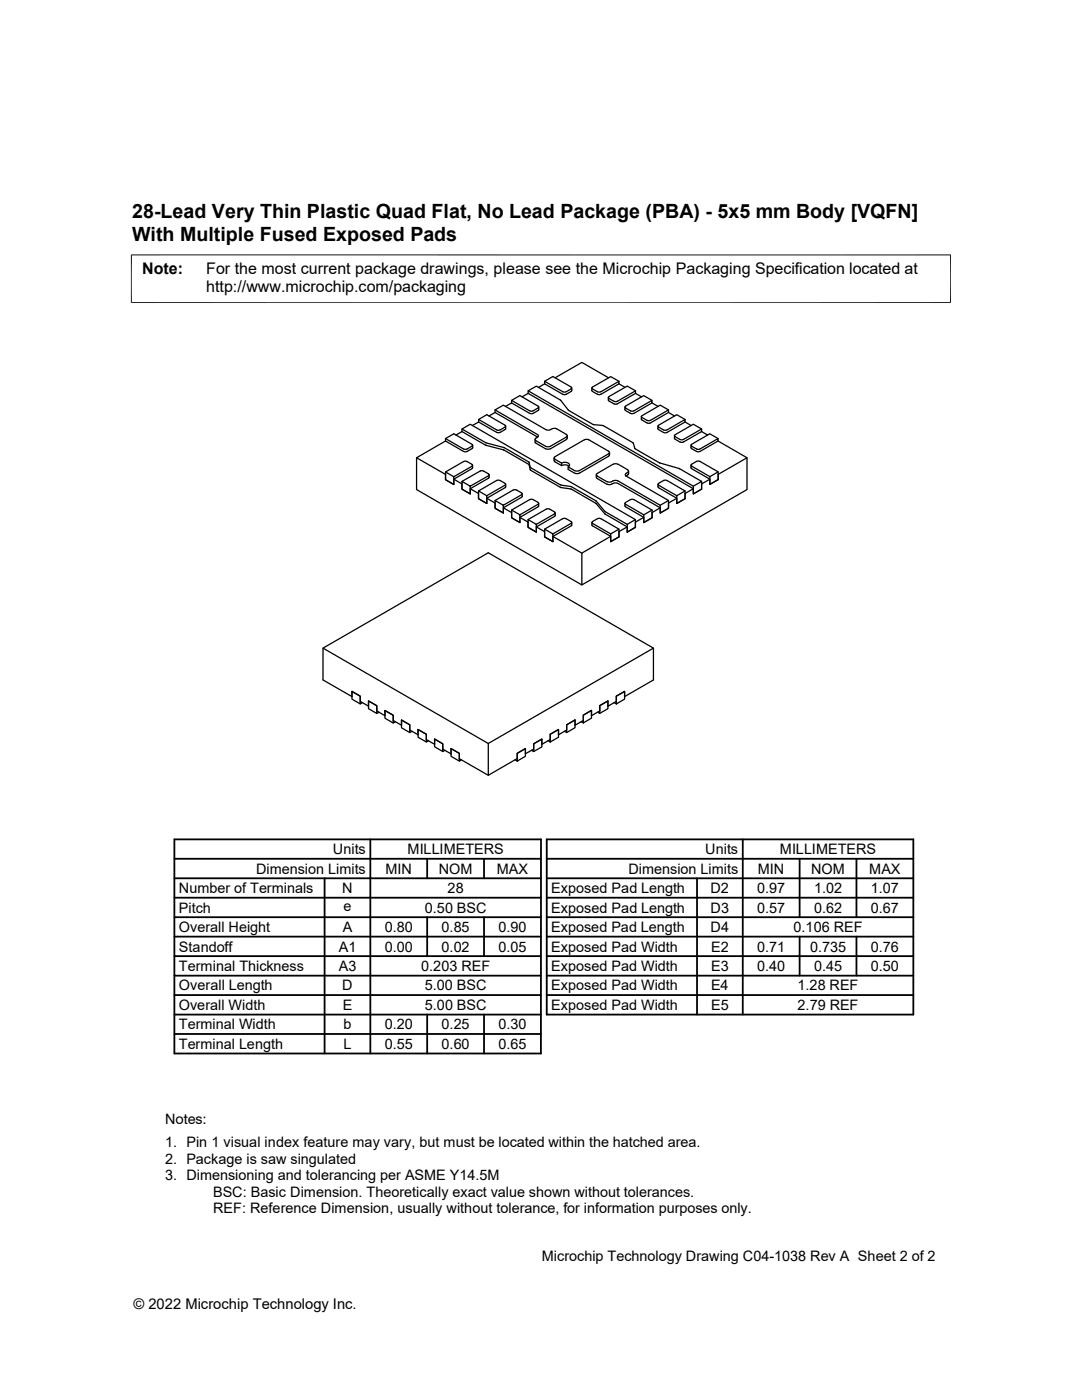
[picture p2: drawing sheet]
<svg xmlns="http://www.w3.org/2000/svg" width="216mm" height="279mm" viewBox="0 0 216 279" stroke-linecap="round" stroke-linejoin="round" font-family="sans-serif">
<g fill="none" stroke="#000" stroke-width=".25">
<path d="M102.1 79.9l3.6 2.1M105.4 78.5l32.9 19v1.1l1.7-1v-1l1.6-1M105.4 78.5v-.5l1.6-.9 4.9 2.8 1.6 2 4.8 2.8 2.1 .2 5.9 3.5 .4 1.2M105.4 78l32.9 19M105.4 78.5l-1.2 .7M108.7 76.6l3.6 2.1M108.7 76.6v-.5l1.6-1 3.7 2.1M108.7 76.1l3.8 2.2 .5-.1 1-.6 .1-.2-.1-.1M108.7 76.6l-1.3 .7M110.8 75.4l5.3-3.1 5.3 3.1M112.3 78.7h.7M114.1 77.4l-.1 .6-1 .7"/>
<path d="M118.1 77.4v.6l1.1 .7M119.2 78.7h.7M121.4 79.3v.6l1.1 .7M123.5 76.6v-.5l-3.8 2.2-.5-.1-1-.6v-.3M123.5 76.1l-1.6-.9-3.7 2M123.5 76.6l-3.6 2.1M123.5 76.6l1.2 .7M126.8 78.5l-3.6 2.1M126.8 78.5v-.5l-3.6 2.1M126.8 78l-1.6-1-3.7 2.2v.3l1 .6M126.8 78.5l1.2 .7M130.1 79.9l-1.7-.9-3.6 2.1v.3l1 .6"/>
<path d="M83.1 91.4l5.8 3.3v1l1.7 1v-1.1l3.6-2.1 .1-.6M88.9 87.5l3.6 2.1M88.9 88v-.5l1.7-.9 3.6 2.1M88.9 88l3.8 2.2 .5-.1 1-.6M88.9 88l-5.8 3.4v6.3l33 19M92.2 85.6l4.8 2.8 3.5 .9M92.2 86.1l4.8 2.8M92.2 86.1v-.5l1.6-.9 33 19v1.5l-1.6 1M92.2 86.1l-1.2 .7M92.5 92.1h.7M92.5 92.1l-3.6 2.1M92.5 89.6h.7"/>
<path d="M93.2 92.1l1 .6 .1 .2-3.7 2.2v1.6l-1.7-1v-1.5l1.7 .9M94.2 88.7l.1 .3-1.1 .6M94.3 88.9v.5l-.1 .1M95.5 84.2v-.5l1.6-.9 3.7 2.1 .1 .1-.1 .2M95.5 83.7l3.8 2.2 .5-.1 1-.6M95.5 84.2l3.8 2.2 .5-.1 1-.6 .1-.7M95.5 84.2l-1.2 .7M95.8 94h.7M95.8 94l-3.6 2.1M96.5 94l1 .6 .1 .2-3.8 2.2v1.6l-1.6-1v-1.5l1.6 .9M97 88.9l3.5 .9M97.6 94.8l-.1 .6-3.7 2.1v1.1l-1.6-1v-1l-1.6-1"/>
<path d="M98.8 82.3l8.5 4.9M98.8 82.3v-.5l1.6-.9 8.7 4.9h.6l.5-.2M98.8 81.8l8.6 5v.2l-.1 .2M98.8 82.3l-1.2 .7M99.1 95.9h.7M99.1 95.9l-3.6 2.1M99.8 95.9l1 .6 .1 .2-3.8 2.2v1.6l-1.6-1v-1.5l1.6 .9M100.5 89.3l5 2.9 .3 1.1 6.2 3.5M100.5 89.8l5 2.9 .3 1.1 6 3.5 2.1 .3M100.9 96.6l-.1 .7-3.7 2.1v1.1l-1.6-1v-1l-1.7-1M102.1 80.4v-.5l1.6-.9 3.7 2M102.1 80.4l3.6 2.1h.7"/>
<path d="M102.1 80.4l-1.2 .7M102.4 97.8l-3.6 2.1M102.4 97.8h.7M103.1 97.8l1 .6 .1 .2-3.8 2.2v1.6l-1.6-1v-1.5l1.6 .9M104.1 99.3l-3.7 2v1.1l-1.6-1v-1l-1.7-1M104.2 98.6v.5l-.1 .1M105.7 82h.7M106.4 99.7l1 .6v.3M106.4 99.7h-.7l-3.6 2.1M106.8 87.7v.6l2.1 1.3M107.3 87.2l-.3 .2M107.3 87.2h.1"/>
<path d="M107.4 81.4l-1 .6M107.4 81.9l-1 .6M107.4 81.1l.1 .1-.1 .2M107.5 81.2v.6l-.1 .1M108.9 89.6l.4 .1 .5-.1M110.2 85.6l.4-.1 .5 .1M110.6 91.4v.5M110.6 91.9l.2 .3M110.7 91.7l1.4 .7v.5M110.7 92.2l1.4 .7M111.1 85.6l2 1.2 .1 .2-.2 .2M112 96.8l2 .3"/>
<path d="M112.1 92.4a1.07 1.07 0 0 1 1.5 .5l-.2 .3M112.1 92.9a1.38 1.38 0 0 1 1.4 .1M113 87.7l-3.2 1.9M113 87.2l-3.2 1.9-.5 .1-.4-.1-1.9-1.2-.2-.2 .2-.3M113.2 87v.5l-.2 .2M113.9 97.6h.1M114 97.6l4.9 2.9 1.8 2.1 4.5 2.6v1M114 97.1l4.9 2.8M116.6 87.8l-5.9 3.4-.1 .2 .2 .3M116.6 87.8l.5-.1 .4 .1 4 2.3 .1 .2-.2 .3M118.9 99.9l1.8 2.2 4.5 2.5v1.6M119 94.7v.5l.2 .3 1.9 1.1h.9"/>
<path d="M119.2 95l2.1 1.2 .7-.1M121.6 90.3v.5l-.2 .3-6 3.4-.7-.1-1.3-.7v-.5l1.4 .8h.6l6-3.4M122 96.6l.5-.2h.6l8.6 4.9v1.1l1.7-1v-1l1.6-1M122.3 95.9l-.3 .2M122.4 96l.4-.1 .5 .1M122.5 80.1h.7M122.5 80.6h.7M123.3 92.6h-.8l-3.3 1.9-.2 .2 .2 .3M123.3 92.6l1.9 1.1M124.7 81.2v.6l.1 .1M124.9 95l8.5 4.9v1.5l-1.7 1v-1.6l-8.4-4.9M124.9 94.5l-.1 .2 .1 .3"/>
<path d="M125.2 93.8l.2 .2-.2 .3M125.2 94.8l-.3 .2M125.2 94.3l-.3 .2M125.4 94v.5l-.2 .3M125.8 82h.7M126.5 99.7l3.6 2.1v1.5l-1.6 1M126.5 99.7l-.5-.1-1.2 .7M126.7 89.6l4.9 2.8 4 1.1 4.4 2.6v1.5l-1.7 1v-1.6l1.7-.9M128 83.1v.6l.1 .1M130.1 80.4l-3.8 2.2-.5-.1-1-.6M130.1 80.4v-.5l-3.6 2.1M130.1 80.4l1.2 .7"/>
<path d="M131.3 85v.6l.1 .1M131.3 96.6l.1 .7 3.6 2.1v1.1l1.7-1v-1l1.6-1M131.4 84.9l-.1 .1 .1 .2M132.4 95.9h.7M132.4 95.9l-1 .6-.1 .2 3.7 2.2v1.6l1.7-1v-1.5l-3.6-2.1M133.4 82.3v-.5l-3.8 2.2-.5-.1-1-.6M133.4 81.8l-1.7-.9-3.7 2.1 .1 .3M133.4 82.3l-3.8 2.2-.5-.1-1-.6M133.4 99.9l-1.7 .9M133.4 82.3l1.2 .7M134.6 87v.6l1.1 .6M134.7 86.8l-.1 .2 .1 .1"/>
<path d="M134.7 87.1l1.2 .7 .5-.1M135.7 88.2h.7M136.7 84.2l-3.8 2.2-.5-.1-1-.6M136.7 84.2v-.5l-3.8 2.2-.5-.1-1-.6M136.7 83.7l-1.7-.9-3.6 2.1M136.7 98l-1.7 .9M136.7 84.2l1.2 .7M137.9 92.8l.1 .7 3.6 2.1v1.1l1.7-1v-1l5.8-3.3v6.3l-33 19v-6.3l5.8-3.4M137.9 88.9v.5l.1 .1M138 92.6l1-.5 .5-.1 3.8 2.2v1.5l-1.7 1v-1.6l-3.6-2.1M138 92.7l-.1 .1 .1 .2M138 88.7l-.1 .3 1.1 .6"/>
<path d="M139 89.6h.7M140 86.1v-.5l-3.6 2.1M140 85.6l-1.7-.9-3.6 2.1M140 86.1l-3.6 2.1M140 86.1l1.2 .7M143.3 88l-3.9 2.2-.4-.1-1-.6M143.3 88v-.5l-3.6 2.1M143.3 87.5l-1.7-.9-3.6 2.1M143.3 88l5.8 3.4M143.3 94.2l-1.7 .9M107.4 100.6l-3.7 2.1v1.6l-1.6-1v-1.5l1.6 .9M107.4 101.2l-3.7 2.1v1l-1.6-1v-1l-1.7-1"/>
<path d="M107.5 100.5v.5l-.1 .1M110.3 107.1l5.8 3.3M110.7 102.2l-1-.6-.5-.1-3.8 2.2M110.7 102.2l.1 .2-.1 .1M110.7 102.6l-3.7 2v1.6l-1.6-1v-1.5l1.6 .9M110.8 102.4l-.1 .6-3.7 2.2v1l-1.6-1v-1l-1.7-.9M112.9 103.5l1 .6M113 103.5h-.7l-3.6 2.1M113.9 104.5l-3.6 2.1v1.5l-1.6-1v-1.5l1.6 1M113.9 105l-3.6 2.1v1l-1.6-1v-1l-1.7-.9M114 104.1l.1 .2-.1 .1M114.1 104.3v.5l-.1 .1"/>
<path d="M118.1 104.3l.1 .6 3.7 2.1v1.1l1.6-1v-1l1.7-.9M118.2 104.1l1-.6 .5-.1 3.8 2.2v1.5l-1.6 1v-1.5l-3.7-2.1-.1-.2 .1-.2M123.5 105.6l-1.6 1M124.7 100.5v.5l.1 .1M124.8 100.3l-.1 .2 .1 .1M124.8 101.2l3.7 2.1v1M124.8 100.6l3.7 2.1v1.6M126.8 103.7l-1.6 .9M128.5 103.3l-1.7 .9v1l-1.6 1M130.1 101.8l-1.6 .9M131.7 101.3l-1.6 1v1l-1.6 1M64.5 129.3l32.9 19.1"/>
<path d="M70.2 138l1.7 .9v1.6l-1.7-1zM73.5 139.9l1.7 .9v1.6l-1.7-1zM130.4 129.3v6.4l-5.8 3.3v-1l-1.6 .9v1.1l-1.7 .9v-1l-1.6 .9v1.1l-1.7 .9v-1l-1.6 .9v1.1l-1.7 .9v-1l-1.6 1v1l-1.7 .9v-1l-1.6 .9v1.1l-1.7 .9v-1l-1.6 .9v1.1l-1.7 .9v-1l-1.6 .9v1.1l-5.8 3.3v-6.3M72.3 140.2l-.4 .3M75.6 142.1l-.4 .3M76.8 141.8l1.7 .9v1.6l-1.7-1zM78.9 144l-.4 .3M80.1 143.7l1.7 1v1.5l-1.7-1zM82.2 145.9l-.4 .3M83.4 145.6l1.7 .9v1.6l-1.7-1zM85.5 147.8l-.4 .3M86.7 147.5l1.6 .9v1.6l-1.6-1z"/>
<path d="M88.8 149.8l-.5 .2M90 149.4l1.7 .9v1.6l-1.7-1zM92.1 151.6l-.4 .3M97.4 148.4l33-19.1-33-19-32.9 19v6.4l5.7 3.3v-1l1.7 .9v1.1l1.6 .9v-1l1.7 .9v1.1l1.6 .9v-1l1.7 .9v1.1l1.6 .9v-1l1.7 1v1l1.6 .9v-1l1.7 .9v1.1l1.6 .9v-1l1.6 .9v1.1l1.7 1v-1.1l1.7 .9v1.1l5.7 3.3M102.8 151.6l.4 .3v-1.6l1.6-.9v1.5l-1.6 1M106 149.8l.5 .2v-1.6l1.6-.9v1.6l-1.6 .9M109.4 147.8l.4 .3v-1.6l1.6-.9v1.5l-1.6 1M112.6 145.9l.5 .3v-1.5l1.6-1v1.5l-1.6 1M116 144l.4 .3v-1.6l1.6-.9v1.5l-1.6 1M119.3 142.1l.4 .3v-1.6l1.6-.9v1.5l-1.6 1M122.6 140.2l.4 .3v-1.6l1.6-.9v1.5l-1.6 1"/>
</g>
<path d="M26.1 50.9h163.7M26.2 50.8v9.7M189.7 50.8v9.7M26.1 60.4h163.7" fill="none" stroke="#000" stroke-width=".2"/>
<g fill="none" stroke="#000" stroke-width=".36">
<path d="M34.8 179.2h73.1M34.8 175.3h73.1M34.8 171.4h73.1M34.8 167.5h73.1v42.7h-73.1zM64.8 175.3v34.9M73.9 167.5v42.7M85.2 171.4v3.9M96.6 171.4v3.9M109.1 179.2h73.1M109.1 175.3h73.1M109.1 171.4h73.1M109.1 167.5h73.1v35h-73.1z"/>
<path d="M139.1 175.3v27.2M148.2 167.5v35M159.6 171.4v11.6M170.9 171.4v11.6M34.8 186.9h73.1M34.8 183h73.1M34.8 198.6h73.1M34.8 194.7h73.1M34.8 190.8h73.1M85.2 183v7.8M96.6 183v7.8M109.1 186.9h73.1"/>
<path d="M109.1 183h73.1M109.1 198.6h73.1M109.1 194.7h73.1M109.1 190.8h73.1M159.6 186.9v7.8M170.9 186.9v7.8M34.8 202.5h73.1M34.8 206.4h73.1M85.2 202.5v7.7M96.6 202.5v7.7"/>
</g>
<g font-size="3.9">
<text x="26.4" y="43.5">28-Lead Very Thin Plastic Quad Flat, No Lead Package (PBA) - 5x5 mm Body [VQFN]</text>
<text x="26.4" y="48">With Multiple Fused Exposed Pads</text>
</g>
<g font-size="3.2">
<text x="28.4" y="54.6">Note:</text>
<text x="41.1" y="58.3">http://www.microchip.com/packaging</text>
<text x="41.1" y="54.6">For the most current package drawings, please see the Microchip Packaging Specification located at</text>
</g>
<g font-size="2.9">
<text x="66.4" y="170.5">Units</text>
<text x="81.3" y="170.5">MILLIMETERS</text>
<text x="140.7" y="170.5">Units</text>
<text x="155.6" y="170.5">MILLIMETERS</text>
<text x="35.7" y="178.2">Number of Terminals</text>
<text x="51.1" y="174.4">Dimension Limits</text>
<text x="68.3" y="178.2">N</text>
<text x="76.9" y="174.4">MIN</text>
<text x="87.6" y="174.4">NOM</text>
<text x="89.3" y="178.2">28</text>
<text x="99.1" y="174.4">MAX</text>
<text x="110" y="178.2">Exposed Pad Length</text>
<text x="125.4" y="174.4">Dimension Limits</text>
<text x="141.8" y="178.2">D2</text>
<text x="151.1" y="178.2">0.97</text>
<text x="151.2" y="174.4">MIN</text>
<text x="161.9" y="174.4">NOM</text>
<text x="162.4" y="178.2">1.02</text>
<text x="173.5" y="174.4">MAX</text>
<text x="173.8" y="178.2">1.07</text>
<text x="35.7" y="182.1">Pitch</text>
<text x="68.5" y="181.8">e</text>
<text x="84.8" y="182.1">0.50 BSC</text>
<text x="110" y="182.1">Exposed Pad Length</text>
<text x="141.8" y="182.1">D3</text>
<text x="151.1" y="182.1">0.57</text>
<text x="162.4" y="182.1">0.62</text>
<text x="173.8" y="182.1">0.67</text>
<text x="35.7" y="186">Overall Height</text>
<text x="35.7" y="189.9">Standoff</text>
<text x="67.6" y="189.9">A1</text>
<text x="68.4" y="186">A</text>
<text x="76.8" y="186">0.80</text>
<text x="76.8" y="189.9">0.00</text>
<text x="88.1" y="186">0.85</text>
<text x="88.1" y="189.9">0.02</text>
<text x="99.5" y="186">0.90</text>
<text x="99.5" y="189.9">0.05</text>
<text x="110" y="189.9">Exposed Pad Width</text>
<text x="110" y="186">Exposed Pad Length</text>
<text x="141.8" y="186">D4</text>
<text x="141.9" y="189.9">E2</text>
<text x="151.1" y="189.9">0.71</text>
<text x="158.3" y="186">0.106 REF</text>
<text x="161.6" y="189.9">0.735</text>
<text x="173.8" y="189.9">0.76</text>
<text x="35.7" y="197.7">Overall Length</text>
<text x="35.7" y="193.8">Terminal Thickness</text>
<text x="67.6" y="193.8">A3</text>
<text x="68.3" y="197.7">D</text>
<text x="84.1" y="193.8">0.203 REF</text>
<text x="84.8" y="197.7">5.00 BSC</text>
<text x="110" y="193.8">Exposed Pad Width</text>
<text x="110" y="197.7">Exposed Pad Width</text>
<text x="141.9" y="197.7">E4</text>
<text x="141.9" y="193.8">E3</text>
<text x="151.1" y="193.8">0.40</text>
<text x="159.1" y="197.7">1.28 REF</text>
<text x="162.4" y="193.8">0.45</text>
<text x="173.8" y="193.8">0.50</text>
<text x="35.7" y="201.6">Overall Width</text>
<text x="68.4" y="201.6">E</text>
<text x="84.8" y="201.6">5.00 BSC</text>
<text x="110" y="201.6">Exposed Pad Width</text>
<text x="141.9" y="201.5">E5</text>
<text x="159.2" y="201.6">2.79 REF</text>
<text x="35.7" y="205.4">Terminal Width</text>
<text x="35.7" y="209.3">Terminal Length</text>
<text x="68.5" y="205.4">b</text>
<text x="68.5" y="209.3">L</text>
<text x="76.8" y="209.3">0.55</text>
<text x="76.8" y="205.4">0.20</text>
<text x="88.1" y="205.4">0.25</text>
<text x="88.1" y="209.3">0.60</text>
<text x="99.5" y="209.3">0.65</text>
<text x="99.5" y="205.4">0.30</text>
<text x="32.9" y="224.3">Notes:</text>
<text x="32.9" y="228.9">1. Pin 1 visual index feature may vary, but must be located within the hatched area.</text>
<text x="32.9" y="232.2">2. Package is saw singulated</text>
<text x="32.9" y="235.5">3. Dimensioning and tolerancing per ASME Y14.5M</text>
<text x="42.5" y="238.8">BSC: Basic Dimension. Theoretically exact value shown without tolerances.</text>
<text x="42.5" y="242.2">REF: Reference Dimension, usually without tolerance, for information purposes only.</text>
<text x="108.1" y="251.7">Microchip Technology Drawing C04-1038 Rev A Sheet 2 of 2</text>
<text x="26.6" y="261.3">© 2022 Microchip Technology Inc.</text>
</g>
</svg>
